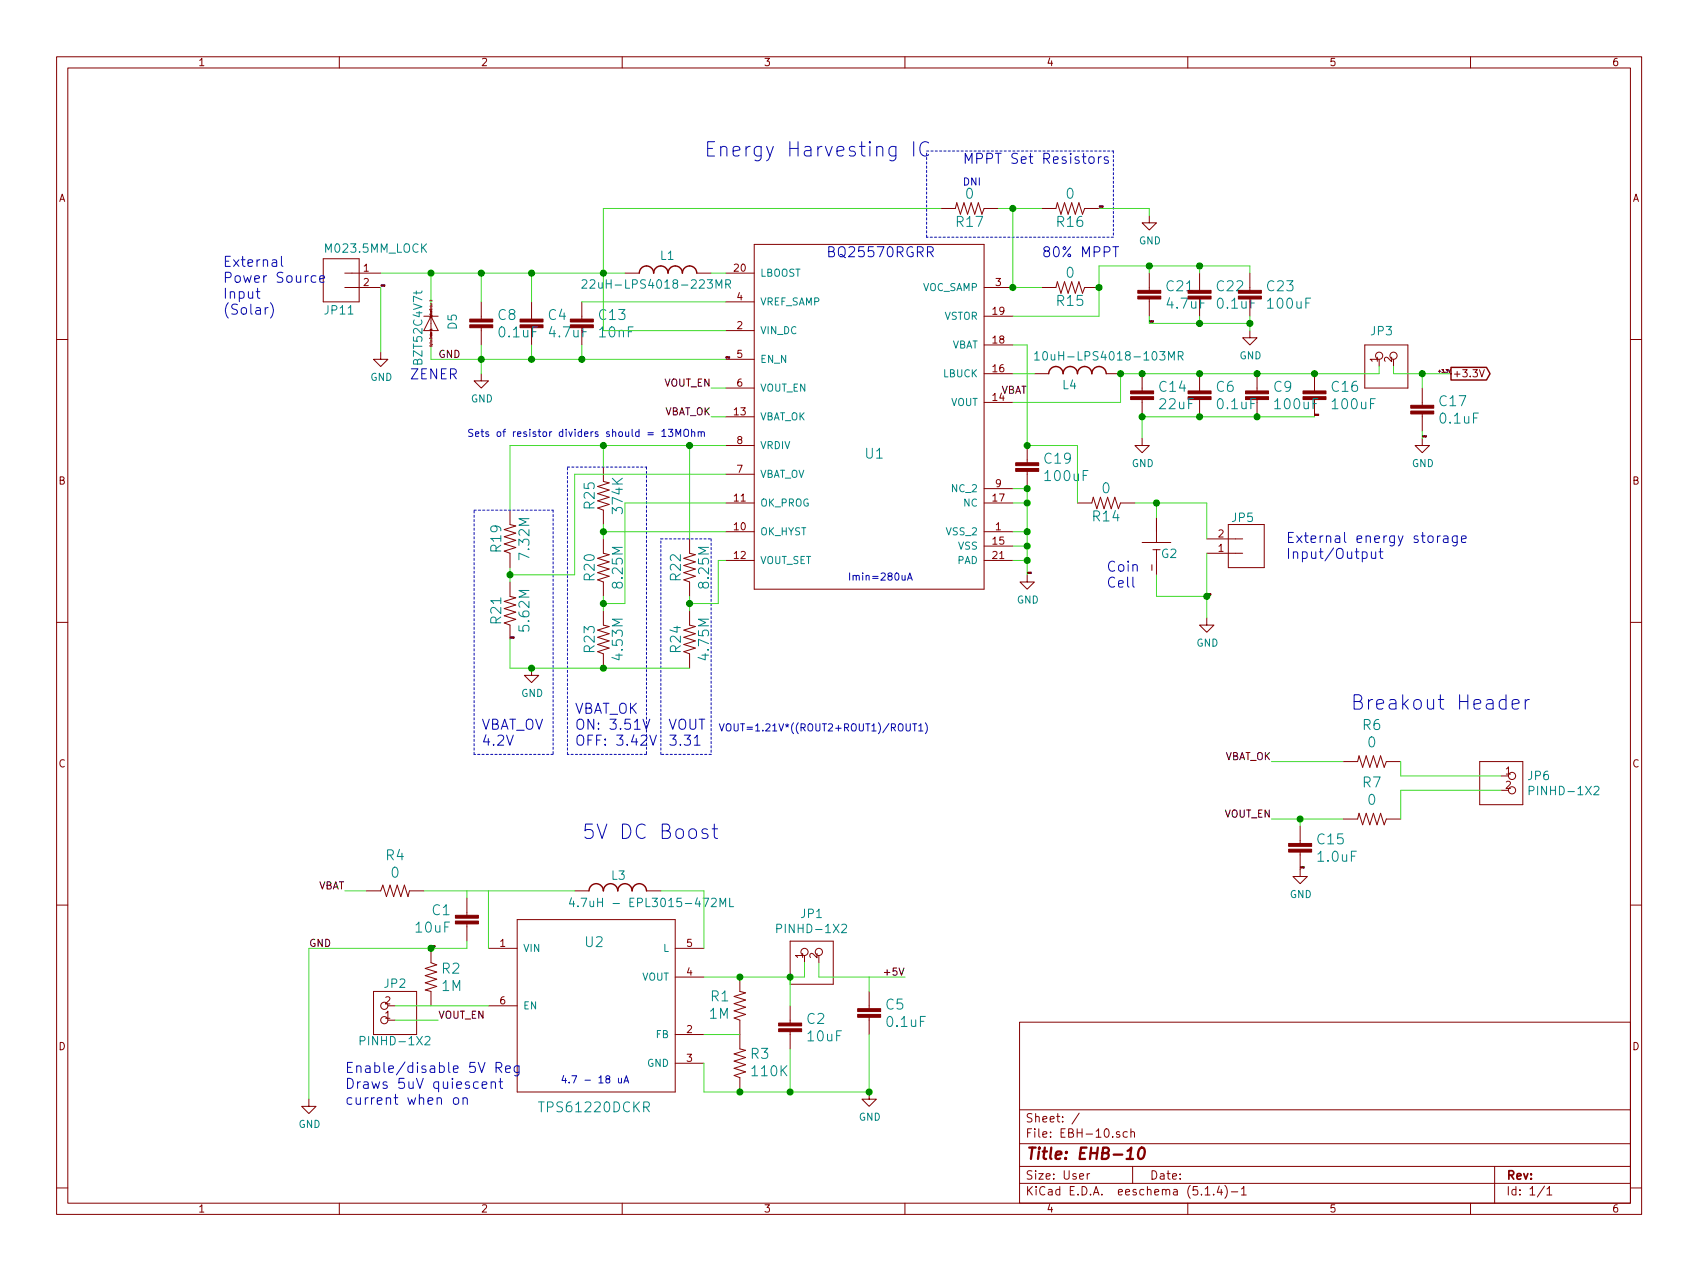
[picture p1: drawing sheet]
EESchema Schematic File Version 4
LIBS:EBH-10-cache
EELAYER 30 0
EELAYER END
$Descr User 11821 8846
encoding utf-8
Sheet 1 1
Title "EHB-10"
Date ""
Rev ""
Comp ""
Comment1 ""
Comment2 ""
Comment3 ""
Comment4 ""
$EndDescr
Wire Wire Line
	4900 7200 5150 7200
Wire Wire Line
	4900 6800 5150 6800
Wire Wire Line
	5150 6800 5500 6800
Wire Wire Line
	5500 6800 5600 6800
Wire Wire Line
	5600 6800 5600 6700
Wire Wire Line
	5500 6800 5500 7000
Wire Wire Line
	5700 6700 5700 6800
Wire Wire Line
	5700 6800 6050 6800
Wire Wire Line
	6050 6800 6050 6900
Wire Wire Line
	6050 6800 6300 6800
Text Label 6300 6800 2    50   ~ 0
+5V
Wire Wire Line
	4900 6600 4900 6200
Wire Wire Line
	4900 6200 4600 6200
Wire Wire Line
	4000 6200 3400 6200
Wire Wire Line
	3400 6200 3400 6600
Wire Wire Line
	3400 6200 3250 6200
Wire Wire Line
	3250 6200 3250 6250
Wire Wire Line
	2950 6200 3250 6200
Wire Wire Line
	3000 7000 2750 7000
Wire Wire Line
	3400 7000 3000 7000
Wire Wire Line
	5050 2700 4950 2700
Text Label 4950 2700 2    50   ~ 0
VOUT_EN
Wire Wire Line
	2750 7100 3050 7100
Text Label 3050 7100 0    50   ~ 0
VOUT_EN
Wire Wire Line
	9050 5750 9050 5700
Wire Wire Line
	9050 5700 8850 5700
Wire Wire Line
	9050 5700 9350 5700
Connection ~ 9050 5700
Text Label 8850 5700 2    50   ~ 0
VOUT_EN
Wire Wire Line
	3000 6600 3250 6600
Wire Wire Line
	3250 6600 3250 6550
Wire Wire Line
	3000 6600 2150 6600
Wire Wire Line
	2150 6600 2150 7650
Connection ~ 3000 6600
Text Label 3000 6600 0    10   ~ 0
GND
Wire Wire Line
	7150 4000 7150 3900
Wire Wire Line
	7150 3900 7150 3800
Wire Wire Line
	7150 3800 7150 3700
Wire Wire Line
	7150 3700 7150 3500
Wire Wire Line
	7150 3500 7150 3400
Wire Wire Line
	7150 3400 7050 3400
Wire Wire Line
	7050 3500 7150 3500
Wire Wire Line
	7050 3700 7150 3700
Wire Wire Line
	7050 3800 7150 3800
Wire Wire Line
	7050 3900 7150 3900
Connection ~ 7150 3500
Connection ~ 7150 3700
Connection ~ 7150 3800
Connection ~ 7150 3900
Connection ~ 7150 3400
Text Label 7150 4000 0    10   ~ 0
GND
Wire Wire Line
	9150 2900 8750 2900
Wire Wire Line
	8750 2900 8350 2900
Wire Wire Line
	8350 2900 7950 2900
Wire Wire Line
	7950 2900 7950 3050
Connection ~ 8750 2900
Connection ~ 8350 2900
Connection ~ 7950 2900
Text Label 9150 2900 0    10   ~ 0
GND
Text Label 9050 6050 0    10   ~ 0
GND
Wire Wire Line
	8000 2250 8350 2250
Wire Wire Line
	8000 2200 8000 2250
Wire Wire Line
	8350 2200 8350 2250
Wire Wire Line
	8350 2250 8700 2250
Wire Wire Line
	8700 2250 8700 2200
Wire Wire Line
	8700 2300 8700 2250
Connection ~ 8350 2250
Connection ~ 8700 2250
Text Label 8000 2250 0    10   ~ 0
GND
Wire Wire Line
	7650 1450 8000 1450
Wire Wire Line
	8000 1450 8000 1500
Text Label 7650 1450 0    10   ~ 0
GND
Wire Wire Line
	5050 2500 4050 2500
Wire Wire Line
	4050 2500 4050 2400
Wire Wire Line
	3700 2400 3700 2500
Wire Wire Line
	3700 2500 4050 2500
Wire Wire Line
	3350 2400 3350 2500
Wire Wire Line
	3350 2500 3700 2500
Wire Wire Line
	3350 2500 3350 2600
Wire Wire Line
	3000 2350 3000 2500
Wire Wire Line
	3000 2500 3350 2500
Connection ~ 4050 2500
Connection ~ 3700 2500
Connection ~ 3350 2500
Text Label 5050 2500 0    10   ~ 0
GND
Wire Wire Line
	3550 4450 3550 4650
Wire Wire Line
	3550 4650 3700 4650
Wire Wire Line
	4800 4650 4200 4650
Connection ~ 4200 4650
Text Label 3550 4450 0    10   ~ 0
GND
Wire Wire Line
	8400 4150 8400 3850
Wire Wire Line
	8400 4150 8400 4300
Wire Wire Line
	8050 4000 8050 4150
Wire Wire Line
	8050 4150 8400 4150
Connection ~ 8400 4150
Text Label 8400 4150 0    10   ~ 0
GND
Wire Wire Line
	2650 2000 2650 2450
Text Label 2650 2000 0    10   ~ 0
GND
Wire Wire Line
	6050 7600 6050 7200
Wire Wire Line
	5150 7600 5500 7600
Wire Wire Line
	5500 7600 6050 7600
Wire Wire Line
	5500 7300 5500 7600
Wire Wire Line
	4900 7400 4900 7600
Wire Wire Line
	4900 7600 5150 7600
Wire Wire Line
	9900 3050 9900 3000
Text Label 9900 3050 0    10   ~ 0
GND
Wire Wire Line
	7050 2800 7800 2800
Wire Wire Line
	7800 2600 7950 2600
Wire Wire Line
	7950 2600 8350 2600
Wire Wire Line
	8350 2600 8750 2600
Wire Wire Line
	8750 2600 9150 2600
Wire Wire Line
	9600 2550 9600 2600
Wire Wire Line
	9600 2600 9150 2600
Wire Wire Line
	7800 2800 7800 2600
Connection ~ 7950 2600
Connection ~ 8350 2600
Connection ~ 8750 2600
Connection ~ 9150 2600
Connection ~ 7800 2600
Wire Wire Line
	7200 2600 7050 2600
Wire Wire Line
	9900 2600 9900 2700
Wire Wire Line
	9900 2600 10100 2600
Wire Wire Line
	9700 2550 9700 2600
Wire Wire Line
	9700 2600 9900 2600
Text Label 10100 2600 2    20   ~ 0
+3.3V
Connection ~ 9900 2600
Wire Wire Line
	7150 3100 7150 2400
Wire Wire Line
	7150 2400 7050 2400
Wire Wire Line
	7500 3500 7500 3100
Wire Wire Line
	7500 3100 7150 3100
Connection ~ 7150 3100
Text Label 7150 2750 2    50   ~ 0
VBAT
Wire Wire Line
	2550 6200 2400 6200
Text Label 2400 6200 2    50   ~ 0
VBAT
Wire Wire Line
	8400 3750 8400 3500
Wire Wire Line
	7900 3500 8050 3500
Wire Wire Line
	8050 3500 8050 3600
Wire Wire Line
	8050 3500 8400 3500
Connection ~ 8050 3500
Wire Wire Line
	7650 2000 7650 2200
Wire Wire Line
	7650 2200 7050 2200
Wire Wire Line
	8000 1850 8350 1850
Wire Wire Line
	8350 1850 8700 1850
Wire Wire Line
	8700 1850 8700 1900
Wire Wire Line
	8350 1900 8350 1850
Wire Wire Line
	8000 1900 8000 1850
Wire Wire Line
	7650 2000 7650 1850
Wire Wire Line
	7650 1850 8000 1850
Connection ~ 8350 1850
Connection ~ 8000 1850
Connection ~ 7650 2000
Wire Wire Line
	7050 2000 7250 2000
Wire Wire Line
	7050 2000 7050 1450
Wire Wire Line
	7050 1450 7250 1450
Wire Wire Line
	6950 1450 7050 1450
Connection ~ 7050 2000
Connection ~ 7050 1450
Wire Wire Line
	5050 2100 4050 2100
Wire Wire Line
	4950 1900 5050 1900
Wire Wire Line
	3550 3950 3550 4000
Wire Wire Line
	3550 4000 3550 4050
Wire Wire Line
	3550 4000 4000 4000
Wire Wire Line
	4000 4000 4000 3300
Wire Wire Line
	4000 3300 5050 3300
Connection ~ 3550 4000
Wire Wire Line
	4800 4150 4800 4200
Wire Wire Line
	4800 4200 4800 4250
Wire Wire Line
	4800 4200 5000 4200
Wire Wire Line
	5000 4200 5000 3900
Wire Wire Line
	5000 3900 5050 3900
Connection ~ 4800 4200
Wire Wire Line
	4200 3750 4200 3700
Wire Wire Line
	4200 3700 4200 3650
Wire Wire Line
	4200 3700 5050 3700
Connection ~ 4200 3700
Wire Wire Line
	4200 4150 4200 4200
Wire Wire Line
	4200 4200 4200 4250
Wire Wire Line
	4200 4200 4350 4200
Wire Wire Line
	4350 4200 4350 3500
Wire Wire Line
	4350 3500 5050 3500
Connection ~ 4200 4200
Wire Wire Line
	4800 3750 4800 3100
Wire Wire Line
	5050 3100 4800 3100
Wire Wire Line
	4800 3100 4200 3100
Wire Wire Line
	4200 3100 3550 3100
Wire Wire Line
	3550 3100 3550 3550
Wire Wire Line
	4200 3250 4200 3100
Connection ~ 4200 3100
Connection ~ 4800 3100
Wire Wire Line
	5050 2900 4950 2900
Text Label 4950 2900 2    50   ~ 0
VBAT_OK
Wire Wire Line
	9350 5300 8850 5300
Text Label 8850 5300 2    50   ~ 0
VBAT_OK
Wire Wire Line
	6550 1450 4200 1450
Wire Wire Line
	2650 1900 3000 1900
Wire Wire Line
	4350 1900 4200 1900
Wire Wire Line
	4200 1900 3700 1900
Wire Wire Line
	3700 1900 3700 2100
Wire Wire Line
	3350 2100 3350 1900
Wire Wire Line
	3350 1900 3700 1900
Wire Wire Line
	3000 2150 3000 1900
Wire Wire Line
	3000 1900 3350 1900
Wire Wire Line
	4200 1450 4200 1900
Wire Wire Line
	4200 1900 4200 2300
Wire Wire Line
	4200 2300 5050 2300
Connection ~ 3700 1900
Connection ~ 3350 1900
Connection ~ 3000 1900
Connection ~ 4200 1900
Wire Wire Line
	9750 5300 9750 5400
Wire Wire Line
	9750 5400 10450 5400
Wire Wire Line
	10450 5500 9750 5500
Wire Wire Line
	9750 5500 9750 5700
$Comp
L EBH-10-eagle-import:10UF-0603-6.3V-20% C1
U 1 1
P 3250 6350
F 0 "C1" H 3357 6339 70  0000 L CNN
F 1 "10uF" H 3357 6460 70  0000 L CNN
F 2 "EBH-10:0603" H 3250 6350 50  0001 C CNN
F 3 "" H 3250 6350 50  0001 C CNN
	1    3250 6350
	-1   0    0    1   
$EndComp
$Comp
L EBH-10-eagle-import:10UF-0603-6.3V-20% C2
U 1 1
P 5500 7200
F 0 "C2" H 5608 7311 70  0000 L CNN
F 1 "10uF" H 5608 7190 70  0000 L CNN
F 2 "EBH-10:0603" H 5500 7200 50  0001 C CNN
F 3 "" H 5500 7200 50  0001 C CNN
	1    5500 7200
	1    0    0    -1  
$EndComp
$Comp
L EBH-10-eagle-import:4.7UF0603 C4
U 1 1
P 3700 2300
F 0 "C4" H 3808 2411 70  0000 L CNN
F 1 "4.7uF" H 3808 2290 70  0000 L CNN
F 2 "EBH-10:0603" H 3700 2300 50  0001 C CNN
F 3 "" H 3700 2300 50  0001 C CNN
	1    3700 2300
	1    0    0    -1  
$EndComp
$Comp
L EBH-10-eagle-import:0.1UF-0603-25V-(+80_-20%) C5
U 1 1
P 6050 7100
F 0 "C5" H 6158 7211 70  0000 L CNN
F 1 "0.1uF" H 6158 7090 70  0000 L CNN
F 2 "EBH-10:0603" H 6050 7100 50  0001 C CNN
F 3 "" H 6050 7100 50  0001 C CNN
	1    6050 7100
	1    0    0    -1  
$EndComp
$Comp
L EBH-10-eagle-import:0.1UF-0603-25V-(+80_-20%) C6
U 1 1
P 8350 2800
F 0 "C6" H 8458 2911 70  0000 L CNN
F 1 "0.1uF" H 8458 2790 70  0000 L CNN
F 2 "EBH-10:0603" H 8350 2800 50  0001 C CNN
F 3 "" H 8350 2800 50  0001 C CNN
	1    8350 2800
	1    0    0    -1  
$EndComp
$Comp
L EBH-10-eagle-import:0.1UF-0603-25V-(+80_-20%) C8
U 1 1
P 3350 2300
F 0 "C8" H 3458 2411 70  0000 L CNN
F 1 "0.1uF" H 3458 2290 70  0000 L CNN
F 2 "EBH-10:0603" H 3350 2300 50  0001 C CNN
F 3 "" H 3350 2300 50  0001 C CNN
	1    3350 2300
	1    0    0    -1  
$EndComp
$Comp
L EBH-10-eagle-import:10NF-0603-50V-10% C13
U 1 1
P 4050 2300
F 0 "C13" H 4158 2411 70  0000 L CNN
F 1 "10nF" H 4158 2290 70  0000 L CNN
F 2 "EBH-10:0603" H 4050 2300 50  0001 C CNN
F 3 "" H 4050 2300 50  0001 C CNN
	1    4050 2300
	1    0    0    -1  
$EndComp
$Comp
L EBH-10-eagle-import:22UF-0805-6.3V-20% C14
U 1 1
P 7950 2800
F 0 "C14" H 8058 2911 70  0000 L CNN
F 1 "22uF" H 8058 2790 70  0000 L CNN
F 2 "EBH-10:0805" H 7950 2800 50  0001 C CNN
F 3 "" H 7950 2800 50  0001 C CNN
	1    7950 2800
	1    0    0    -1  
$EndComp
$Comp
L EBH-10-eagle-import:1.0UF-0603-16V-10% C15
U 1 1
P 9050 5950
F 0 "C15" H 9158 6061 70  0000 L CNN
F 1 "1.0uF" H 9158 5940 70  0000 L CNN
F 2 "EBH-10:0603" H 9050 5950 50  0001 C CNN
F 3 "" H 9050 5950 50  0001 C CNN
	1    9050 5950
	1    0    0    -1  
$EndComp
$Comp
L EBH-10-eagle-import:DIODE-SOD523 D5
U 1 1
P 3000 2250
F 0 "D5" H 2950 2069 59  0000 L BNN
F 1 "BZT52C4V7t" H 2700 2309 59  0000 L BNN
F 2 "EBH-10:SOD523" H 3000 2250 50  0001 C CNN
F 3 "" H 3000 2250 50  0001 C CNN
	1    3000 2250
	0    -1   -1   0   
$EndComp
$Comp
L EBH-10-eagle-import:1MOHM-0603-1_4W-5% R1
U 1 1
P 5150 7000
F 0 "R1" V 5211 7067 70  0000 L CNN
F 1 "1M" V 5090 7067 70  0000 L CNN
F 2 "EBH-10:0603" H 5150 7000 50  0001 C CNN
F 3 "" H 5150 7000 50  0001 C CNN
	1    5150 7000
	0    -1   -1   0   
$EndComp
$Comp
L EBH-10-eagle-import:1MOHM-0603-1_4W-5% R2
U 1 1
P 3000 6800
F 0 "R2" V 2939 6868 70  0000 L CNN
F 1 "1M" V 3060 6868 70  0000 L CNN
F 2 "EBH-10:0603" H 3000 6800 50  0001 C CNN
F 3 "" H 3000 6800 50  0001 C CNN
	1    3000 6800
	0    1    1    0   
$EndComp
$Comp
L EBH-10-eagle-import:100KOHM-0603-1_10W-1% R3
U 1 1
P 5150 7400
F 0 "R3" V 5211 7332 70  0000 R CNN
F 1 "110K" V 5090 7332 70  0000 R CNN
F 2 "EBH-10:0603" H 5150 7400 50  0001 C CNN
F 3 "" H 5150 7400 50  0001 C CNN
	1    5150 7400
	0    -1   -1   0   
$EndComp
$Comp
L EBH-10-eagle-import:0OHM-0603-1_10W-5% R4
U 1 1
P 2750 6200
F 0 "R4" H 2750 6450 70  0000 C CNN
F 1 "0" H 2750 6329 70  0000 C CNN
F 2 "EBH-10:0603" H 2750 6200 50  0001 C CNN
F 3 "" H 2750 6200 50  0001 C CNN
	1    2750 6200
	1    0    0    -1  
$EndComp
$Comp
L EBH-10-eagle-import:BQ25570RGRR U1
U 1 1
P 6050 2900
F 0 "U1" H 6014 2609 69  0000 L BNN
F 1 "Value" H 5839 2859 69  0001 L BNN
F 2 "EBH-10:RGR0020A" H 6050 2900 50  0001 C CNN
F 3 "" H 6050 2900 50  0001 C CNN
	1    6050 2900
	1    0    0    -1  
$EndComp
$Comp
L EBH-10-eagle-import:TPS61220DCKR U2
U 1 1
P 4100 7000
F 0 "U2" H 4064 7409 69  0000 L BNN
F 1 "TPS61220DCKR" H 3739 6259 69  0000 L BNN
F 2 "EBH-10:DCK0006A" H 4100 7000 50  0001 C CNN
F 3 "" H 4100 7000 50  0001 C CNN
	1    4100 7000
	1    0    0    -1  
$EndComp
$Comp
L EBH-10-eagle-import:PINHD-1X2 JP1
U 1 1
P 5700 6600
F 0 "JP1" V 5936 6650 59  0000 C CNN
F 1 "PINHD-1X2" V 5831 6650 59  0000 C CNN
F 2 "EBH-10:1X02" H 5700 6600 50  0001 C CNN
F 3 "" H 5700 6600 50  0001 C CNN
	1    5700 6600
	0    -1   -1   0   
$EndComp
$Comp
L EBH-10-eagle-import:PINHD-1X2 JP2
U 1 1
P 2650 7000
F 0 "JP2" H 2550 6850 59  0000 C CNN
F 1 "PINHD-1X2" H 2550 7250 59  0000 C CNN
F 2 "EBH-10:1X02" H 2650 7000 50  0001 C CNN
F 3 "" H 2650 7000 50  0001 C CNN
	1    2650 7000
	-1   0    0    1   
$EndComp
$Comp
L EBH-10-eagle-import:0.1UF-0603-25V-(+80_-20%) C9
U 1 1
P 8750 2800
F 0 "C9" H 8858 2911 70  0000 L CNN
F 1 "100uF" H 8858 2790 70  0000 L CNN
F 2 "EBH-10:0603" H 8750 2800 50  0001 C CNN
F 3 "" H 8750 2800 50  0001 C CNN
	1    8750 2800
	1    0    0    -1  
$EndComp
$Comp
L EBH-10-eagle-import:0.1UF-0603-25V-(+80_-20%) C16
U 1 1
P 9150 2800
F 0 "C16" H 9258 2911 70  0000 L CNN
F 1 "100uF" H 9258 2790 70  0000 L CNN
F 2 "EBH-10:0603" H 9150 2800 50  0001 C CNN
F 3 "" H 9150 2800 50  0001 C CNN
	1    9150 2800
	1    0    0    -1  
$EndComp
$Comp
L EBH-10-eagle-import:PINHD-1X2 JP3
U 1 1
P 9700 2450
F 0 "JP3" V 9875 2450 59  0000 L BNN
F 1 "PINHD-1X2" H 9450 2250 59  0001 L BNN
F 2 "EBH-10:1X02" H 9700 2450 50  0001 C CNN
F 3 "" H 9700 2450 50  0001 C CNN
	1    9700 2450
	0    -1   -1   0   
$EndComp
$Comp
L EBH-10-eagle-import:0.1UF-0603-25V-(+80_-20%) C17
U 1 1
P 9900 2900
F 0 "C17" H 10008 3011 70  0000 L CNN
F 1 "0.1uF" H 10008 2890 70  0000 L CNN
F 2 "EBH-10:0603" H 9900 2900 50  0001 C CNN
F 3 "" H 9900 2900 50  0001 C CNN
	1    9900 2900
	1    0    0    -1  
$EndComp
$Comp
L EBH-10-eagle-import:0OHM-0603-1_10W-5% R14
U 1 1
P 7700 3500
F 0 "R14" H 7700 3560 70  0000 C BNN
F 1 "0" H 7700 3440 70  0000 C TNN
F 2 "EBH-10:0603" H 7700 3500 50  0001 C CNN
F 3 "" H 7700 3500 50  0001 C CNN
	1    7700 3500
	-1   0    0    1   
$EndComp
$Comp
L EBH-10-eagle-import:0.1UF-0603-25V-(+80_-20%) C19
U 1 1
P 7150 3300
F 0 "C19" H 7258 3411 70  0000 L CNN
F 1 "100uF" H 7258 3290 70  0000 L CNN
F 2 "EBH-10:0603" H 7150 3300 50  0001 C CNN
F 3 "" H 7150 3300 50  0001 C CNN
	1    7150 3300
	1    0    0    -1  
$EndComp
$Comp
L EBH-10-eagle-import:0OHM-0603-1_10W-5% R15
U 1 1
P 7450 2000
F 0 "R15" H 7450 2060 70  0000 C BNN
F 1 "0" H 7450 1940 70  0000 C TNN
F 2 "EBH-10:0603" H 7450 2000 50  0001 C CNN
F 3 "" H 7450 2000 50  0001 C CNN
	1    7450 2000
	-1   0    0    1   
$EndComp
$Comp
L EBH-10-eagle-import:4.7UF0603 C21
U 1 1
P 8000 2100
F 0 "C21" H 8108 2211 70  0000 L CNN
F 1 "4.7uF" H 8108 2090 70  0000 L CNN
F 2 "EBH-10:0603" H 8000 2100 50  0001 C CNN
F 3 "" H 8000 2100 50  0001 C CNN
	1    8000 2100
	1    0    0    -1  
$EndComp
$Comp
L EBH-10-eagle-import:0.1UF-0603-25V-(+80_-20%) C22
U 1 1
P 8350 2100
F 0 "C22" H 8458 2211 70  0000 L CNN
F 1 "0.1uF" H 8458 2090 70  0000 L CNN
F 2 "EBH-10:0603" H 8350 2100 50  0001 C CNN
F 3 "" H 8350 2100 50  0001 C CNN
	1    8350 2100
	1    0    0    -1  
$EndComp
$Comp
L EBH-10-eagle-import:0.1UF-0603-25V-(+80_-20%) C23
U 1 1
P 8700 2100
F 0 "C23" H 8808 2211 70  0000 L CNN
F 1 "100uF" H 8808 2090 70  0000 L CNN
F 2 "EBH-10:0603" H 8700 2100 50  0001 C CNN
F 3 "" H 8700 2100 50  0001 C CNN
	1    8700 2100
	1    0    0    -1  
$EndComp
$Comp
L EBH-10-eagle-import:0OHM-0603-1_10W-5% R16
U 1 1
P 7450 1450
F 0 "R16" H 7450 1510 70  0000 C BNN
F 1 "0" H 7450 1390 70  0000 C TNN
F 2 "EBH-10:0603" H 7450 1450 50  0001 C CNN
F 3 "" H 7450 1450 50  0001 C CNN
	1    7450 1450
	-1   0    0    1   
$EndComp
$Comp
L EBH-10-eagle-import:0OHM-0603-1_10W-5% R17
U 1 1
P 6750 1450
F 0 "R17" H 6750 1510 70  0000 C BNN
F 1 "0" H 6750 1390 70  0000 C TNN
F 2 "EBH-10:0603" H 6750 1450 50  0001 C CNN
F 3 "" H 6750 1450 50  0001 C CNN
	1    6750 1450
	-1   0    0    1   
$EndComp
$Comp
L EBH-10-eagle-import:1MOHM-0603-1_4W-5% R20
U 1 1
P 4200 3950
F 0 "R20" H 4200 4010 70  0000 C BNN
F 1 "8.25M" H 4200 3890 70  0000 C TNN
F 2 "EBH-10:0603" H 4200 3950 50  0001 C CNN
F 3 "" H 4200 3950 50  0001 C CNN
	1    4200 3950
	0    -1   -1   0   
$EndComp
$Comp
L EBH-10-eagle-import:1MOHM-0603-1_4W-5% R22
U 1 1
P 4800 3950
F 0 "R22" H 4800 4010 70  0000 C BNN
F 1 "8.25M" H 4800 3890 70  0000 C TNN
F 2 "EBH-10:0603" H 4800 3950 50  0001 C CNN
F 3 "" H 4800 3950 50  0001 C CNN
	1    4800 3950
	0    -1   -1   0   
$EndComp
$Comp
L EBH-10-eagle-import:1MOHM-0603-1_4W-5% R23
U 1 1
P 4200 4450
F 0 "R23" H 4200 4510 70  0000 C BNN
F 1 "4.53M" H 4200 4390 70  0000 C TNN
F 2 "EBH-10:0603" H 4200 4450 50  0001 C CNN
F 3 "" H 4200 4450 50  0001 C CNN
	1    4200 4450
	0    -1   -1   0   
$EndComp
$Comp
L EBH-10-eagle-import:1MOHM-0603-1_4W-5% R24
U 1 1
P 4800 4450
F 0 "R24" H 4800 4510 70  0000 C BNN
F 1 "4.75M" H 4800 4390 70  0000 C TNN
F 2 "EBH-10:0603" H 4800 4450 50  0001 C CNN
F 3 "" H 4800 4450 50  0001 C CNN
	1    4800 4450
	0    -1   -1   0   
$EndComp
$Comp
L EBH-10-eagle-import:1MOHM-0603-1_4W-5% R25
U 1 1
P 4200 3450
F 0 "R25" H 4200 3510 70  0000 C BNN
F 1 "374K" H 4200 3390 70  0000 C TNN
F 2 "EBH-10:0603" H 4200 3450 50  0001 C CNN
F 3 "" H 4200 3450 50  0001 C CNN
	1    4200 3450
	0    -1   -1   0   
$EndComp
$Comp
L EBH-10-eagle-import:0OHM-0603-1_10W-5% R6
U 1 1
P 9550 5300
F 0 "R6" H 9550 5050 70  0000 C CNN
F 1 "0" H 9550 5171 70  0000 C CNN
F 2 "EBH-10:0603" H 9550 5300 50  0001 C CNN
F 3 "" H 9550 5300 50  0001 C CNN
	1    9550 5300
	-1   0    0    1   
$EndComp
$Comp
L EBH-10-eagle-import:0OHM-0603-1_10W-5% R7
U 1 1
P 9550 5700
F 0 "R7" H 9550 5450 70  0000 C CNN
F 1 "0" H 9550 5571 70  0000 C CNN
F 2 "EBH-10:0603" H 9550 5700 50  0001 C CNN
F 3 "" H 9550 5700 50  0001 C CNN
	1    9550 5700
	-1   0    0    1   
$EndComp
$Comp
L EBH-10-eagle-import:10MM_SM_COIN_CELL_CLIP G2
U 1 1
P 8050 3800
F 0 "G2" V 8025 3650 59  0000 L BNN
F 1 "10MM_SM_COIN_CELL_CLIP" V 7700 3050 59  0001 L BNN
F 2 "EBH-10:10MM_SM_COIN_CELL_CLIP" H 8050 3800 50  0001 C CNN
F 3 "" H 8050 3800 50  0001 C CNN
	1    8050 3800
	0    -1   -1   0   
$EndComp
$Comp
L EBH-10-eagle-import:M023.5MM_LOCK JP11
U 1 1
P 2350 1900
F 0 "JP11" H 2250 2130 59  0000 L BNN
F 1 "M023.5MM_LOCK" H 2250 1700 59  0000 L BNN
F 2 "EBH-10:SCREWTERMINAL-3.5MM-2_LOCK" H 2350 1900 50  0001 C CNN
F 3 "" H 2350 1900 50  0001 C CNN
	1    2350 1900
	1    0    0    1   
$EndComp
$Comp
L EBH-10-eagle-import:COILCRAFT-LPS4018 L1
U 1 1
P 4650 1900
F 0 "L1" V 4800 1850 59  0000 L BNN
F 1 "22uH-LPS4018-223MR" V 4600 1450 59  0000 L BNN
F 2 "EBH-10:LPS4018" H 4650 1900 50  0001 C CNN
F 3 "" H 4650 1900 50  0001 C CNN
	1    4650 1900
	0    -1   -1   0   
$EndComp
$Comp
L EBH-10-eagle-import:COILCRAFT-LPS4018 L4
U 1 1
P 7500 2600
F 0 "L4" V 7450 2600 59  0000 L BNN
F 1 "10uH-LPS4018-103MR" V 7650 1850 59  0000 L BNN
F 2 "EBH-10:LPS4018" H 7500 2600 50  0001 C CNN
F 3 "" H 7500 2600 50  0001 C CNN
	1    7500 2600
	0    -1   -1   0   
$EndComp
$Comp
L EBH-10-eagle-import:INDUCTORDFE322512C L3
U 1 1
P 4300 6200
F 0 "L3" V 4370 6250 59  0000 R TNN
F 1 "4.7uH - EPL3015-472ML" V 4180 6550 59  0000 R TNN
F 2 "EBH-10:DFE322512C" H 4300 6200 50  0001 C CNN
F 3 "" H 4300 6200 50  0001 C CNN
	1    4300 6200
	0    -1   -1   0   
$EndComp
$Comp
L EBH-10-eagle-import:M023.5MM_LOCK JP5
U 1 1
P 8700 3850
F 0 "JP5" H 8750 4100 59  0000 C CNN
F 1 "M023.5MM_LOCK" H 8572 3848 59  0001 R CNN
F 2 "EBH-10:SCREWTERMINAL-3.5MM-2_LOCK" H 8700 3850 50  0001 C CNN
F 3 "" H 8700 3850 50  0001 C CNN
	1    8700 3850
	-1   0    0    -1  
$EndComp
$Comp
L EBH-10-eagle-import:PINHD-1X2 JP6
U 1 1
P 10550 5500
F 0 "JP6" H 10628 5603 59  0000 L CNN
F 1 "PINHD-1X2" H 10628 5498 59  0000 L CNN
F 2 "EBH-10:1X02" H 10550 5500 50  0001 C CNN
F 3 "" H 10550 5500 50  0001 C CNN
	1    10550 5500
	1    0    0    -1  
$EndComp
Text Notes 6700 1300 0    50   ~ 0
DNI
Text Notes 2850 2650 0    70   ~ 0
ZENER
Wire Notes Line
	4600 3750 4950 3750
Wire Notes Line
	4950 3750 4950 5250
Wire Notes Line
	4950 5250 4600 5250
Wire Notes Line
	4600 5250 4600 3750
Text Notes 4650 5200 0    70   ~ 0
VOUT\n3.31
Text Notes 7250 1800 0    70   ~ 0
80% MPPT 
Wire Notes Line
	3300 3550 3850 3550
Wire Notes Line
	3850 3550 3850 5250
Wire Notes Line
	3850 5250 3300 5250
Wire Notes Line
	3300 5250 3300 3550
Wire Notes Line
	3950 3250 4500 3250
Wire Notes Line
	4500 3250 4500 5250
Wire Notes Line
	4500 5250 3950 5250
Wire Notes Line
	3950 5250 3950 3250
Text Notes 4000 5200 0    70   ~ 0
VBAT_OK\nON: 3.51V\nOFF: 3.42V
Text Notes 2400 7700 0    70   ~ 0
Enable/disable 5V Reg\nDraws 5uV quiescent\ncurrent when on
Text Notes 3900 7550 0    50   ~ 0
4.7 - 18 uA
Text Notes 5900 4050 0    50   ~ 0
Imin=280uA
Text Notes 7700 4100 0    70   ~ 0
Coin\nCell
Text Notes 1550 2200 0    70   ~ 0
External\nPower Source\nInput\n(Solar)
Wire Notes Line
	6450 1050 7750 1050
Wire Notes Line
	7750 1050 7750 1650
Wire Notes Line
	7750 1650 6450 1650
Wire Notes Line
	6450 1650 6450 1050
Text Notes 6700 1150 0    70   ~ 0
MPPT Set Resistors 
Text Notes 8950 3900 0    70   ~ 0
External energy storage\nInput/Output
Text Notes 5750 1800 0    70   ~ 0
BQ25570RGRR
Text Notes 4050 5850 0    100  ~ 0
5V DC Boost
Text Notes 4900 1100 0    100  ~ 0
Energy Harvesting IC
Text Notes 9400 4950 0    100  ~ 0
Breakout Header
Text Label 2150 6600 0    50   ~ 0
GND
$Comp
L power:GND #PWR0101
U 1 1
P 6050 7600
F 0 "#PWR0101" H 6050 7350 50  0001 C CNN
F 1 "GND" H 6055 7427 50  0000 C CNN
F 2 "" H 6050 7600 50  0001 C CNN
F 3 "" H 6050 7600 50  0001 C CNN
	1    6050 7600
	1    0    0    -1  
$EndComp
Connection ~ 6050 7600
$Comp
L power:GND #PWR0102
U 1 1
P 9050 6050
F 0 "#PWR0102" H 9050 5800 50  0001 C CNN
F 1 "GND" H 9055 5877 50  0000 C CNN
F 2 "" H 9050 6050 50  0001 C CNN
F 3 "" H 9050 6050 50  0001 C CNN
	1    9050 6050
	1    0    0    -1  
$EndComp
$Comp
L power:GND #PWR0103
U 1 1
P 8400 4300
F 0 "#PWR0103" H 8400 4050 50  0001 C CNN
F 1 "GND" H 8405 4127 50  0000 C CNN
F 2 "" H 8400 4300 50  0001 C CNN
F 3 "" H 8400 4300 50  0001 C CNN
	1    8400 4300
	1    0    0    -1  
$EndComp
$Comp
L power:GND #PWR0104
U 1 1
P 7150 4000
F 0 "#PWR0104" H 7150 3750 50  0001 C CNN
F 1 "GND" H 7155 3827 50  0000 C CNN
F 2 "" H 7150 4000 50  0001 C CNN
F 3 "" H 7150 4000 50  0001 C CNN
	1    7150 4000
	1    0    0    -1  
$EndComp
$Comp
L power:GND #PWR0105
U 1 1
P 2150 7650
F 0 "#PWR0105" H 2150 7400 50  0001 C CNN
F 1 "GND" H 2155 7477 50  0000 C CNN
F 2 "" H 2150 7650 50  0001 C CNN
F 3 "" H 2150 7650 50  0001 C CNN
	1    2150 7650
	1    0    0    -1  
$EndComp
$Comp
L power:GND #PWR0106
U 1 1
P 3700 4650
F 0 "#PWR0106" H 3700 4400 50  0001 C CNN
F 1 "GND" H 3705 4477 50  0000 C CNN
F 2 "" H 3700 4650 50  0001 C CNN
F 3 "" H 3700 4650 50  0001 C CNN
	1    3700 4650
	1    0    0    -1  
$EndComp
Connection ~ 3700 4650
Wire Wire Line
	3700 4650 4200 4650
$Comp
L power:GND #PWR0107
U 1 1
P 3350 2600
F 0 "#PWR0107" H 3350 2350 50  0001 C CNN
F 1 "GND" H 3355 2427 50  0000 C CNN
F 2 "" H 3350 2600 50  0001 C CNN
F 3 "" H 3350 2600 50  0001 C CNN
	1    3350 2600
	1    0    0    -1  
$EndComp
$Comp
L power:GND #PWR0108
U 1 1
P 2650 2450
F 0 "#PWR0108" H 2650 2200 50  0001 C CNN
F 1 "GND" H 2655 2277 50  0000 C CNN
F 2 "" H 2650 2450 50  0001 C CNN
F 3 "" H 2650 2450 50  0001 C CNN
	1    2650 2450
	1    0    0    -1  
$EndComp
$Comp
L power:GND #PWR0109
U 1 1
P 8000 1500
F 0 "#PWR0109" H 8000 1250 50  0001 C CNN
F 1 "GND" H 8005 1327 50  0000 C CNN
F 2 "" H 8000 1500 50  0001 C CNN
F 3 "" H 8000 1500 50  0001 C CNN
	1    8000 1500
	1    0    0    -1  
$EndComp
$Comp
L power:GND #PWR0110
U 1 1
P 7950 3050
F 0 "#PWR0110" H 7950 2800 50  0001 C CNN
F 1 "GND" H 7955 2877 50  0000 C CNN
F 2 "" H 7950 3050 50  0001 C CNN
F 3 "" H 7950 3050 50  0001 C CNN
	1    7950 3050
	1    0    0    -1  
$EndComp
$Comp
L power:GND #PWR0111
U 1 1
P 9900 3050
F 0 "#PWR0111" H 9900 2800 50  0001 C CNN
F 1 "GND" H 9905 2877 50  0000 C CNN
F 2 "" H 9900 3050 50  0001 C CNN
F 3 "" H 9900 3050 50  0001 C CNN
	1    9900 3050
	1    0    0    -1  
$EndComp
$Comp
L power:GND #PWR?
U 1 1
P 8700 2300
F 0 "#PWR?" H 8700 2050 50  0001 C CNN
F 1 "GND" H 8705 2127 50  0000 C CNN
F 2 "" H 8700 2300 50  0001 C CNN
F 3 "" H 8700 2300 50  0001 C CNN
	1    8700 2300
	1    0    0    -1  
$EndComp
Text Label 3050 2500 0    50   ~ 0
GND
Text Notes 3350 5200 0    70   ~ 0
VBAT_OV\n4.2V
Text Notes 3250 3050 0    50   ~ 0
Sets of resistor dividers should = 13MOhm
Text Notes 5000 5100 0    50   ~ 0
VOUT=1.21V*((ROUT2+ROUT1)/ROUT1)
Text GLabel 10100 2600 2    50   Output ~ 0
+3.3V
Connection ~ 5150 6800
Connection ~ 5150 7600
Connection ~ 5500 6800
Connection ~ 5500 7600
$Comp
L EBH-10-eagle-import:1MOHM-0603-1_4W-5% R21
U 1 1
P 3550 4250
F 0 "R21" H 3550 4310 70  0000 C BNN
F 1 "5.62M" H 3550 4190 70  0000 C TNN
F 2 "EBH-10:0603" H 3550 4250 50  0001 C CNN
F 3 "" H 3550 4250 50  0001 C CNN
	1    3550 4250
	0    -1   -1   0   
$EndComp
$Comp
L EBH-10-eagle-import:1MOHM-0603-1_4W-5% R19
U 1 1
P 3550 3750
F 0 "R19" H 3550 3810 70  0000 C BNN
F 1 "7.32M" H 3550 3690 70  0000 C TNN
F 2 "EBH-10:0603" H 3550 3750 50  0001 C CNN
F 3 "" H 3550 3750 50  0001 C CNN
	1    3550 3750
	0    -1   -1   0   
$EndComp
$EndSCHEMATC
